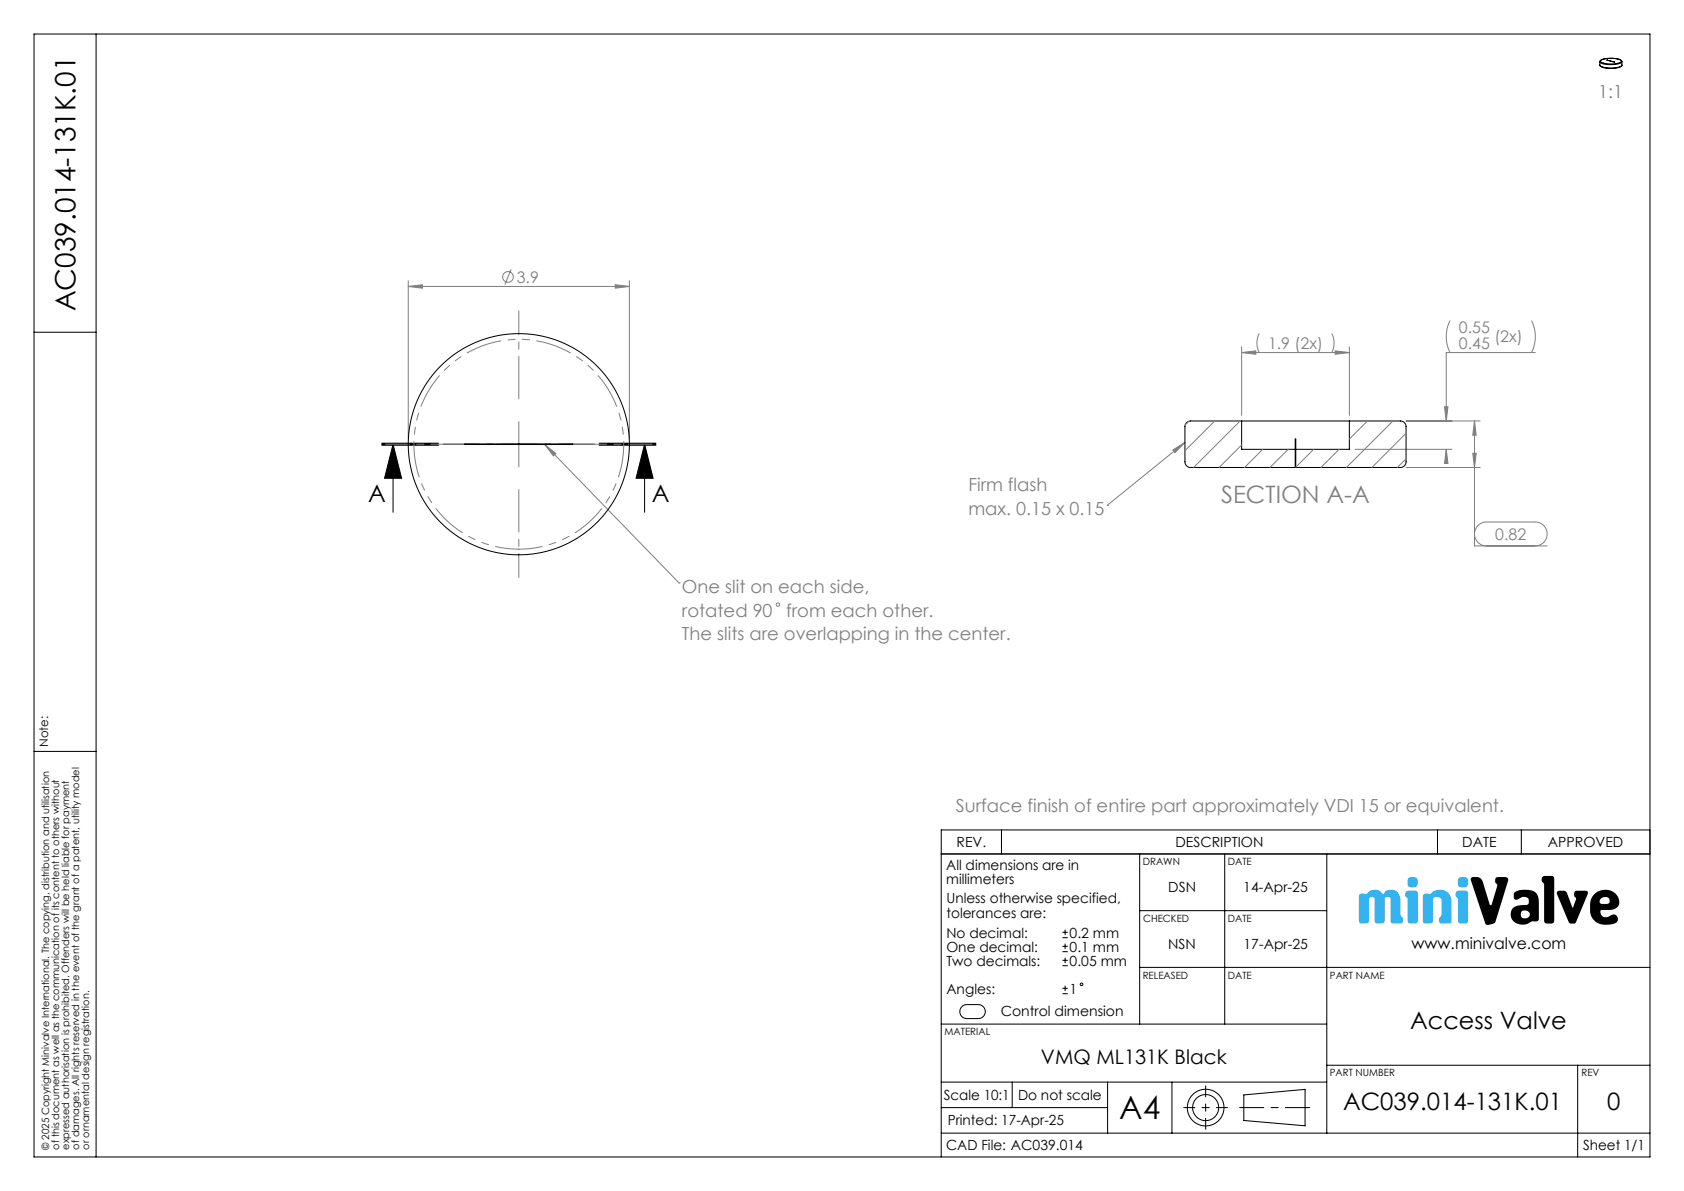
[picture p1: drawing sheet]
<svg xmlns="http://www.w3.org/2000/svg" width="297mm" height="210mm" viewBox="0 0 297 210" stroke-linecap="round" stroke-linejoin="round" font-family="sans-serif">
<g fill="none" stroke="#000" stroke-width=".18">
<path d="M6 6h285v198h-285zM16.9 6v198M6 58.6h10.9M6 132.5h10.9M201 150.6v30M216 150.6v30M234 150.6v49.2M291 150.6h-125v53.4M169.6 177.5l.8-.4h2.1a1.23 1.23 0 0 1 1.3 1.3 1.23 1.23 0 0 1-1.3 1.2h-2a1.23 1.23 0 0 1-1.1-.8 1.23 1.23 0 0 1 .2-1.3zM201 170.6h90M201 160.6h33M166 199.8h125"/>
<path d="M166 190.8h68M166 180.6h68M166 195.3h29.3M178.5 190.8v4.5M195.3 190.8v9M206.7 190.8v9M219.4 193.1l10.8-1v6.4l-10.8-.9zM234 187.8h57M278.2 187.8v16.2"/>
<circle cx="212.6" cy="195.3" r="2.3"/>
<circle cx="212.6" cy="195.3" r="3.2"/>
</g>
<path d="M212.6 191.5v7.6M216.5 195.3h-7.7" fill="none" stroke="#000" stroke-width=".18" stroke-dasharray="15.2 1.3 1.3 1.3" stroke-dashoffset="13.3"/>
<path d="M218.6 195.3h12.4" fill="none" stroke="#000" stroke-width=".18" stroke-dasharray="15.2 1.3 1.3 1.3" stroke-dashoffset="11"/>
<path d="M281.2 157.7a2.49 2.49 0 0 1 2.8-.7 2.49 2.49 0 0 1 1.6 2.4l-.4 .6-.6 .3-2.1 .1-.2 .2 .1 .7 .4 .4h.7l1.1-.5 .5 .3 .3 .5-.2 .5-.4 .3-.7 .2a2.82 2.82 0 0 1-3.6-2l-.1-1.4a2.57 2.57 0 0 1 .8-1.9zM282.3 158.5l-.2 .5 .3 .3 1.1 .1 .4-.3-.1-.6-.3-.3h-.7zM274.7 157.2l1.1-.1 .4 .1 1.2 2.8 .6-1.5-.4-.5 .1-.8 .4-.1h1.4l.5 .2v.4l-2.2 5.1h-.8l-.3-.2-2.1-5zM272.1 154.6l.3-.2h1.3l.3 .1 .1 .3v7.6l-.1 .3-.3 .1h-1l-.4-.3v-6.5l-.4-.6v-.5zM267.1 157.3l.8-.3 .9-.1a2.07 2.07 0 0 1 2.5 1.3l.1 .8v3.2l-.3 .2h-.8l-.6 .3a2.03 2.03 0 0 1-2.3 .1 2.03 2.03 0 0 1-.9-2.2 1.82 1.82 0 0 1 2.1-1h.6l.3-.2 .1-.6-.1-.4-.3-.2-.6-.1-1 .5h-.4l-.2-.3v-.7zM268.4 160.7l-.2 .6 .3 .5 .7 .1 .5-.3 .1-.5-.3-.4-.7-.2zM259.5 154.7l.9-.1a1.15 1.15 0 0 1 1.2 1l1.1 3.9 .2 .1 .2-.1 1-3.3-.4-.6 .1-.8 .4-.1h1.3l.4 .1 .1 .3-2.3 7.5-.3 .2-.9 .3-.4-.1-.1-.2-2.6-7.6z" fill-rule="evenodd" fill="#000"/>
<path d="M257.3 154.8l.7-.2 .7 .2 .2 .8-.2 .7-.7 .2-.7-.2-.2-.7zM256.9 157.2l.3-.1h1.3l.4 .3v5l-.1 .3-.2 .1h-1l-.4-.3-.1-3.9-.4-.7zM251.1 157.7l.4-.2 .7 .2 .2-.1a2.06 2.06 0 0 1 2.3-.6 2.06 2.06 0 0 1 1.3 2v3.4l-.1 .3-.4 .1h-1.2l-.4-.2-.1-.7 .4-.6v-2.6l-.2-.4-.5-.2-.5 .2-.3 .3v4l-.4 .2h-1l-.3-.1-.1-.3v-4.3zM248 157.2l.4-.1h1.2l.4 .3v5v.3l-.3 .1h-1l-.4-.3v-3.9l-.5-.7zM239.8 157.7l.4-.2 .7 .1h.2a1.8 1.8 0 0 1 2.9 0h.1a1.65 1.65 0 0 1 2-.6 1.65 1.65 0 0 1 .9 1.9v2.4l.4 .7v.5l-.2 .3h-1.5l-.4-.2v-4.1l-.2-.3-.4-.1-.3 .1-.2 .3v4.1l-.5 .2-1.1-.1-.1-.3-.1-3.9-.1-.3-.4-.1-.3 .1-.2 .3v4l-.4 .3h-.9l-.3-.1-.1-.3v-4.3zM248.4 154.8l.7-.2 .8 .2 .1 .7-.1 .8-.8 .2-.7-.2-.2-.8z" fill-rule="evenodd" fill="#33b3f0"/>
<g fill="none" stroke="#808080" stroke-width=".18">
<path d="M72 50.5l2.5-.3v.6zM72 49.5v27.8M72 50.5h39M90.1 47.5l-1 2.7M108.5 50.2l2.5 .3-2.5 .3zM111 49.5v27.8M222.1 58.8a3.8 3.8 0 0 0 0 3.4M234.9 58.8a3.8 3.8 0 0 1 0 3.4M255.7 56.5a6.3 6.3 0 0 0 0 5.7M270.1 56.5a6.3 6.3 0 0 1 0 5.7M87.5 78.3h8M91.5 74.3v8"/>
<path d="M96.1 78.4l1.9 1.6-.4 .4zM96.1 78.4l23.7 24.4M206.9 79.3l2.1-1.3-1.8 1.8zM209 78l-13.7 11.1M219 62.2l2.5-.3v.6zM219 61.2v12M219 62.2h19M235.5 61.9l2.5 .3-2.5 .3zM238 61.2v12M239 79.2h17.1M248 74.2h13M254.8 71.7h.6l-.3 2.5z"/>
<path d="M255.1 79.2l.3 2.5h-.6zM255.1 79.2v2.5M259.7 79.9h.6l-.3 2.5zM260 74.2l.3 2.5h-.6zM260 74.2v22.1h12.9M270.8 62.2h-15.7v12M195.3 89.1h.1M248 82.4h13M262.2 96.3a2.11 2.11 0 0 1-2.2-2.2 2.11 2.11 0 0 1 2.2-2.1h8.6a2.11 2.11 0 0 1 2.1 2.1 2.11 2.11 0 0 1-2.1 2.2M119.8 102.8h.1"/>
<circle cx="89.6" cy="48.8" r=".94"/>
<circle cx="137.2" cy="106.6" r=".3"/>
</g>
<g fill="none" stroke="#000" stroke-width=".18">
<path d="M67.3 78.5h10zM67.3 78.3h10M67.3 78.1h10M69.3 78.3l1.5 6h-3zM69.3 78.3v12M105.7 78.3h10M105.7 78.1h10M105.7 78.5h10M113.7 78.3l1.5 6h-3zM113.7 78.3v12M166 146.3h125v4.3h-125zM176.6 146.3v4.3"/>
<path d="M253.5 146.3v4.3M268.3 146.3v4.3M187.4 165.3h.9M187.4 164.4h.9M187.4 167.8h.9M187.4 166.9h.9M187.4 170.3h.9M187.4 169.3h.9M187.4 175.2h.9M187.4 174.3h.9M187.8 163.9v1M187.8 166.4v.9"/>
<path d="M187.8 168.9v.9M187.8 173.8v.9"/>
<circle cx="190.7" cy="173.6" r=".24"/>
</g>
<path d="M115.7 78.3h-48.4" fill="none" stroke="#000" stroke-width=".18" stroke-dasharray="6.3 1.3 1.3 1.3" stroke-dashoffset="-.7"/>
<path d="M83.5 78.3h-15.5M91.5 70.3v-15.5" fill="none" stroke="#808080" stroke-width=".18" stroke-dasharray="15.2 1.3 1.3 1.3" stroke-dashoffset="7.7"/>
<path d="M99.5 78.3h15.5M91.5 86.3v15.5" fill="none" stroke="#808080" stroke-width=".18" stroke-dasharray="15.2 1.3 1.3 1.3" stroke-dashoffset="7.8"/>
<path d="M113.7 78.3l1.5 6h-3zM69.3 78.3l1.5 6h-3z" fill="#000"/>
<g fill="#808080">
<path d="M96.1 78.4l1.9 1.6-.4 .4zM206.9 79.3l2.1-1.3-1.8 1.8z"/>
<path d="M72 50.5l2.5-.3v.6zM108.5 50.2l2.5 .3-2.5 .3zM219 62.2l2.5-.3v.6zM235.5 61.9l2.5 .3-2.5 .3zM255.1 79.2l.3 2.5h-.6zM254.8 71.7h.6l-.3 2.5zM260 74.2l.3 2.5h-.6zM259.7 79.9h.6l-.3 2.5z"/>
</g>
<g fill="none" stroke="#000" stroke-width=".18">
<path d="M282.2 10.9l.1-.3 .4-.1 1.4-.2 1.4 .2 .4 .1 .2 .3M282.2 11.5l.1 .2 .4 .2 1.4 .2 1.4-.2 .4-.2 .2-.2M282.2 10.9l.5 .3 1.4 .2 1.4-.2 .6-.3M282.2 11.5l.5 .3 1.4 .2 1.3-.1 .5-.2 .2-.2M282.2 10.9v.6M282.3 10.7l.8-.3 1.2-.1 1.2 .1 .5 .4-.2 .2-.5 .1-1.4 .2-1.3-.2-.3-.2zM283.4 10.6l1.4 .4M283.4 10.6h.1M284.8 11h.1M286.1 10.9v.6M82 78.3h19v.1h-19zM91.5 78.3v.1"/>
<path d="M91.6 78.3v.1M209.3 74.5l.7-.3h37.1l.6 .3 .3 .6v6.5l-.3 .6-.7 .2h-37.2l-.6-.3-.2-.6v-6.3zM219 74.2v5h9.4M238 74.2v5h-9.5M228.4 82.4v-5h.1v5"/>
<circle cx="91.5" cy="78.3" r="19.5"/>
</g>
<path d="M91.5 96.8a18.5 18.5 0 0 0 16.2-27.4 18.5 18.5 0 0 0-31.9-.9 18.5 18.5 0 0 0 14.7 28.3h1" fill="none" stroke="#808080" stroke-width=".18" stroke-dasharray="6.3 1.3 1.3 1.3 1.3 1.3" stroke-dashoffset="2.2"/>
<path d="M209.7 74.3l-.7 .6M214.2 74.2l-5.2 5.3M218.7 74.2l-8.2 8.2M219 78.5l-4 3.9M222.7 79.2l-3.2 3.2M227.2 79.2l-3.2 3.2M231.7 79.2l-3.2 3.2M236.2 79.2l-3.2 3.2M241.2 74.2l-3.2 3.2M245.7 74.2l-8.2 8.2M248 76.4l-6 6M248 80.9l-1.6 1.5" fill="none" stroke="#808080" stroke-width=".18"/>
<text font-size="5.6" x="197.4" y="197.3">A4</text>
<text font-size="4.9" x="13.3" y="54.9" transform="rotate(-90 13.3 54.9)">AC039.014-131K.01</text>
<g font-size="4.2">
<text x="64.9" y="88.6">A</text>
<text x="114.9" y="88.6">A</text>
<text x="248.7" y="181.3">Access Valve</text>
<text x="236.9" y="195.6">AC039.014-131K.01</text>
<text x="283.5" y="195.7">0</text>
</g>
<text font-size="4.2" fill="#808080" x="215.4" y="88.7">SECTION A-A</text>
<text font-size="3.5" x="183.6" y="187.7">VMQ ML131K Black</text>
<g font-size="3.2" fill="#808080">
<text x="281.9" y="17.3">1:1</text>
<text x="170.8" y="86.7">Firm flash</text>
<text x="170.8" y="90.8">max. 0.15 x 0.15</text>
<text x="120.3" y="104.5">One slit on each side,</text>
<text x="120.3" y="112.9">The slits are overlapping in the center.</text>
<text x="120.3" y="108.7">rotated 90</text>
<text x="138.7" y="108.7">from each other.</text>
<text x="168.6" y="143.1">Surface finish of entire part approximately VDI 15 or equivalent.</text>
</g>
<g font-size="2.8" fill="#808080">
<text x="91.1" y="49.9">3.9</text>
<text x="257.3" y="58.7">0.55</text>
<text x="223.6" y="61.6">1.9 (2x)</text>
<text x="257.3" y="61.6">0.45</text>
<text x="263.6" y="60.3">(2x)</text>
<text x="263.7" y="95.2">0.82</text>
</g>
<text font-size="2.8" x="249" y="167.2">www.minivalve.com</text>
<g font-size="2.5">
<text x="168.7" y="149.4">REV.</text>
<text x="207.3" y="149.4">DESCRIPTION</text>
<text x="257.9" y="149.4">DATE</text>
<text x="273" y="149.4">APPROVED</text>
<text x="166.9" y="153.4">All dimensions are in</text>
<text x="166.9" y="155.9">millimeters</text>
<text x="166.9" y="159.3">Unless otherwise specified,</text>
<text x="166.9" y="161.8">tolerances are:</text>
<text x="206.1" y="157.3">DSN</text>
<text x="219.3" y="157.3">14-Apr-25</text>
<text x="166.9" y="165.3">No decimal:</text>
<text x="166.9" y="167.8">One decimal:</text>
<text x="188.7" y="165.3">0.2 mm</text>
<text x="188.7" y="167.8">0.1 mm</text>
<text x="206" y="167.3">NSN</text>
<text x="219.3" y="167.3">17-Apr-25</text>
<text x="166.9" y="170.3">Two decimals:</text>
<text x="188.7" y="170.3">0.05 mm</text>
<text x="166.9" y="175.2">Angles:</text>
<text x="176.5" y="179.2">Control dimension</text>
<text x="188.7" y="175.2">1</text>
<text x="166.5" y="194">Scale 10:1</text>
<text x="179.6" y="194">Do not scale</text>
<text x="166.9" y="202.8">CAD File: AC039.014</text>
<text x="167.1" y="198.4">Printed: 17-Apr-25</text>
<text x="279.2" y="202.8">Sheet 1/1</text>
</g>
<text font-size="2.1" x="8.5" y="131.7" transform="rotate(-90 8.5 131.7)">Note:</text>
<g font-size="1.8">
<text x="201.5" y="152.5">DRAWN</text>
<text x="216.5" y="152.5">DATE</text>
<text x="201.6" y="162.5">CHECKED</text>
<text x="216.5" y="162.5">DATE</text>
<text x="201.5" y="172.5">RELEASED</text>
<text x="216.5" y="172.5">DATE</text>
<text x="234.6" y="172.6">PART NAME</text>
<text x="166.6" y="182.6">MATERIAL</text>
<text x="234.5" y="189.8">PART NUMBER</text>
<text x="278.9" y="189.8">REV</text>
<text x="8.7" y="202.7" transform="rotate(-90 8.7 202.7)">© 2025 Copyright Minivalve International. The copying, distribution and utilisation</text>
<text x="10.4" y="202.7" transform="rotate(-90 10.4 202.7)">of this document as well as the communication of its content to others without</text>
<text x="12.2" y="202.7" transform="rotate(-90 12.2 202.7)">expressed authorisation is prohibited. Offenders will be held liable for payment</text>
<text x="14" y="202.7" transform="rotate(-90 14 202.7)">of damages. All rights reserved in the event of the grant of a patent, utility model</text>
<text x="15.7" y="202.7" transform="rotate(-90 15.7 202.7)">or ornamental design registration.</text>
</g>
</svg>
